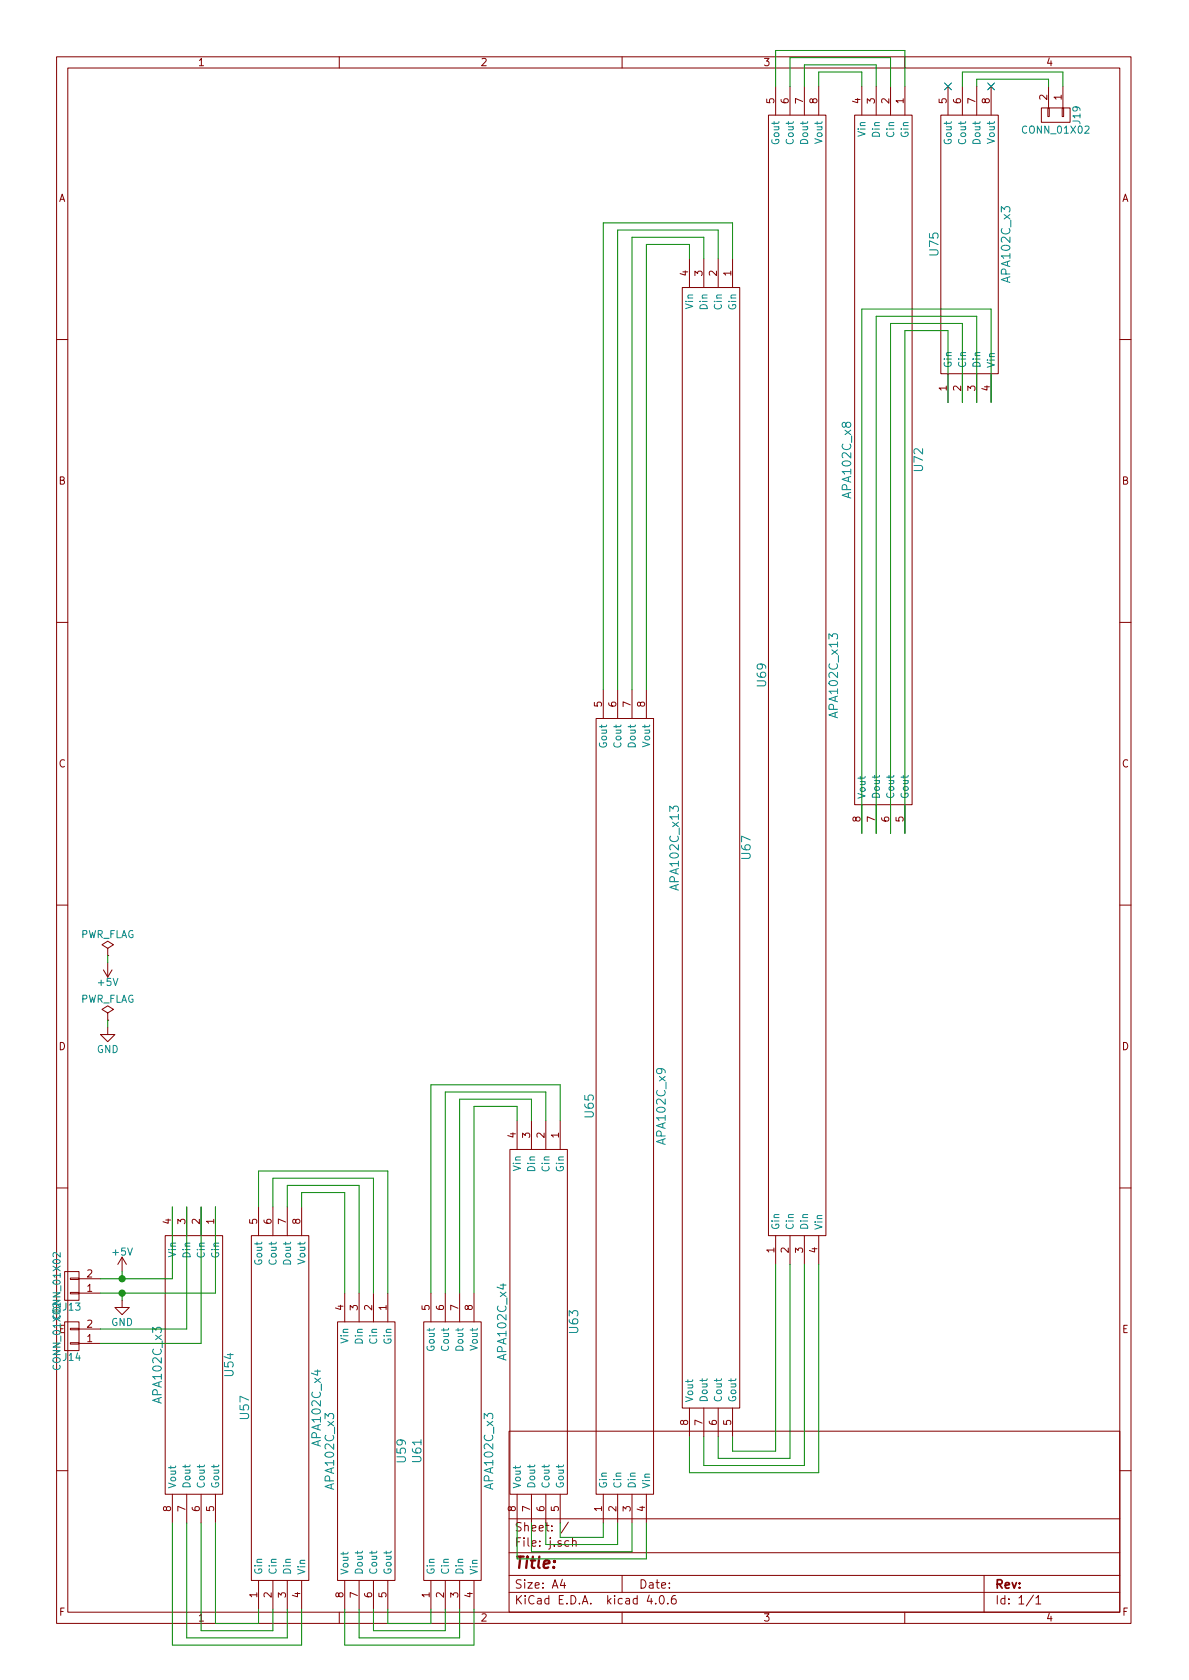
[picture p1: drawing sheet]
EESchema Schematic File Version 2
LIBS:apa102c
LIBS:conn
LIBS:power
LIBS:j-cache
EELAYER 25 0
EELAYER END
$Descr A4 8268 11693 portrait
encoding utf-8
Sheet 1 1
Title ""
Date ""
Rev ""
Comp ""
Comment1 ""
Comment2 ""
Comment3 ""
Comment4 ""
$EndDescr
$Comp
L APA102C_x3 U54
U 1 1
P 1350 9500
F 0 "U54" H 1350 9750 60  0000 C CNN
F 1 "APA102C_x3" H 1350 9250 60  0000 C CNN
F 2 "apa102c_72m:APA102C_72m_x3" H 1350 9500 60  0001 C CNN
F 3 "" H 1350 9500 60  0001 C CNN
	1    1350 9500
	0    1    1    0   
$EndComp
$Comp
L APA102C_x4 U57
U 1 1
P 1950 9800
F 0 "U57" H 1950 10050 60  0000 C CNN
F 1 "APA102C_x4" H 1950 9550 60  0000 C CNN
F 2 "apa102c_72m:APA102C_72m_x4" H 1950 9800 60  0001 C CNN
F 3 "" H 1950 9800 60  0001 C CNN
	1    1950 9800
	0    -1   -1   0   
$EndComp
$Comp
L APA102C_x3 U59
U 1 1
P 2550 10100
F 0 "U59" H 2550 10350 60  0000 C CNN
F 1 "APA102C_x3" H 2550 9850 60  0000 C CNN
F 2 "apa102c_72m:APA102C_72m_x3" H 2550 10100 60  0001 C CNN
F 3 "" H 2550 10100 60  0001 C CNN
	1    2550 10100
	0    1    1    0   
$EndComp
$Comp
L APA102C_x3 U61
U 1 1
P 3150 10100
F 0 "U61" H 3150 10350 60  0000 C CNN
F 1 "APA102C_x3" H 3150 9850 60  0000 C CNN
F 2 "apa102c_72m:APA102C_72m_x3" H 3150 10100 60  0001 C CNN
F 3 "" H 3150 10100 60  0001 C CNN
	1    3150 10100
	0    -1   -1   0   
$EndComp
$Comp
L APA102C_x4 U63
U 1 1
P 3750 9200
F 0 "U63" H 3750 9450 60  0000 C CNN
F 1 "APA102C_x4" H 3750 8950 60  0000 C CNN
F 2 "apa102c_72m:APA102C_72m_x4" H 3750 9200 60  0001 C CNN
F 3 "" H 3750 9200 60  0001 C CNN
	1    3750 9200
	0    1    1    0   
$EndComp
$Comp
L APA102C_x9 U65
U 1 1
P 4350 7700
F 0 "U65" H 4350 7950 60  0000 C CNN
F 1 "APA102C_x9" H 4350 7450 60  0000 C CNN
F 2 "apa102c_72m:APA102C_72m_x9" H 4350 7700 60  0001 C CNN
F 3 "" H 4350 7700 60  0001 C CNN
	1    4350 7700
	0    -1   -1   0   
$EndComp
$Comp
L APA102C_x13 U67
U 1 1
P 4950 5900
F 0 "U67" H 4950 6150 60  0000 C CNN
F 1 "APA102C_x13" H 4950 5650 60  0000 C CNN
F 2 "apa102c_72m:APA102C_72m_x13" H 4950 5900 60  0001 C CNN
F 3 "" H 4950 5900 60  0001 C CNN
	1    4950 5900
	0    1    1    0   
$EndComp
$Comp
L APA102C_x13 U69
U 1 1
P 5550 4700
F 0 "U69" H 5550 4950 60  0000 C CNN
F 1 "APA102C_x13" H 5550 4450 60  0000 C CNN
F 2 "apa102c_72m:APA102C_72m_x13" H 5550 4700 60  0001 C CNN
F 3 "" H 5550 4700 60  0001 C CNN
	1    5550 4700
	0    -1   -1   0   
$EndComp
$Comp
L APA102C_x8 U72
U 1 1
P 6150 3200
F 0 "U72" H 6150 3450 60  0000 C CNN
F 1 "APA102C_x8" H 6150 2950 60  0000 C CNN
F 2 "apa102c_72m:APA102C_72m_x8" H 6150 3200 60  0001 C CNN
F 3 "" H 6150 3200 60  0001 C CNN
	1    6150 3200
	0    1    1    0   
$EndComp
$Comp
L APA102C_x3 U75
U 1 1
P 6750 1700
F 0 "U75" H 6750 1950 60  0000 C CNN
F 1 "APA102C_x3" H 6750 1450 60  0000 C CNN
F 2 "apa102c_72m:APA102C_72m_x3" H 6750 1700 60  0001 C CNN
F 3 "" H 6750 1700 60  0001 C CNN
	1    6750 1700
	0    -1   -1   0   
$EndComp
$Comp
L GND #PWR02
U 1 1
P 750 7150
F 0 "#PWR02" H 750 6900 50  0001 C CNN
F 1 "GND" H 750 7000 50  0000 C CNN
F 2 "" H 750 7150 50  0001 C CNN
F 3 "" H 750 7150 50  0001 C CNN
	1    750  7150
	1    0    0    -1  
$EndComp
$Comp
L PWR_FLAG #FLG03
U 1 1
P 750 6650
F 0 "#FLG03" H 750 6725 50  0001 C CNN
F 1 "PWR_FLAG" H 750 6800 50  0000 C CNN
F 2 "" H 750 6650 50  0001 C CNN
F 3 "" H 750 6650 50  0001 C CNN
	1    750  6650
	1    0    0    -1  
$EndComp
$Comp
L +5V #PWR04
U 1 1
P 750 6700
F 0 "#PWR04" H 750 6550 50  0001 C CNN
F 1 "+5V" H 750 6840 50  0000 C CNN
F 2 "" H 750 6700 50  0001 C CNN
F 3 "" H 750 6700 50  0001 C CNN
	1    750  6700
	-1   0    0    1   
$EndComp
$Comp
L PWR_FLAG #FLG05
U 1 1
P 750 7100
F 0 "#FLG05" H 750 7175 50  0001 C CNN
F 1 "PWR_FLAG" H 750 7250 50  0000 C CNN
F 2 "" H 750 7100 50  0001 C CNN
F 3 "" H 750 7100 50  0001 C CNN
	1    750  7100
	1    0    0    -1  
$EndComp
$Comp
L CONN_01X02 J13
U 1 1
P 500 8950
F 0 "J13" H 500 9100 50  0000 C CNN
F 1 "CONN_01X02" V 600 8950 50  0000 C CNN
F 2 "connector:Power_Connector" H 500 8950 50  0001 C CNN
F 3 "" H 500 8950 50  0001 C CNN
	1    500  8950
	-1   0    0    1   
$EndComp
$Comp
L CONN_01X02 J14
U 1 1
P 500 9300
F 0 "J14" H 500 9450 50  0000 C CNN
F 1 "CONN_01X02" V 600 9300 50  0000 C CNN
F 2 "connector:Sign_Connector" H 500 9300 50  0001 C CNN
F 3 "" H 500 9300 50  0001 C CNN
	1    500  9300
	-1   0    0    1   
$EndComp
$Comp
L +5V #PWR017
U 1 1
P 850 8850
F 0 "#PWR017" H 850 8700 50  0001 C CNN
F 1 "+5V" H 850 8990 50  0000 C CNN
F 2 "" H 850 8850 50  0001 C CNN
F 3 "" H 850 8850 50  0001 C CNN
	1    850  8850
	1    0    0    -1  
$EndComp
$Comp
L GND #PWR018
U 1 1
P 850 9050
F 0 "#PWR018" H 850 8800 50  0001 C CNN
F 1 "GND" H 850 8900 50  0000 C CNN
F 2 "" H 850 9050 50  0001 C CNN
F 3 "" H 850 9050 50  0001 C CNN
	1    850  9050
	1    0    0    -1  
$EndComp
$Comp
L CONN_01X02 J19
U 1 1
P 7350 800
F 0 "J19" H 7350 950 50  0000 C CNN
F 1 "CONN_01X02" V 7450 800 50  0000 C CNN
F 2 "connector:Sign_Connector" H 7350 800 50  0001 C CNN
F 3 "" H 7350 800 50  0001 C CNN
	1    7350 800 
	0    1    1    0   
$EndComp
NoConn ~ 6600 600 
NoConn ~ 6900 600 
Wire Wire Line
	750  6700 750  6650
Wire Wire Line
	750  7100 750  7150
Wire Wire Line
	1500 10600 1500 11300
Wire Wire Line
	1500 11300 1800 11300
Wire Wire Line
	1800 11300 1800 11200
Wire Wire Line
	1400 10600 1400 11350
Wire Wire Line
	1400 11350 1900 11350
Wire Wire Line
	1900 11350 1900 11200
Wire Wire Line
	2000 11200 2000 11400
Wire Wire Line
	2000 11400 1300 11400
Wire Wire Line
	1300 11400 1300 10600
Wire Wire Line
	1200 10600 1200 11450
Wire Wire Line
	1200 11450 2100 11450
Wire Wire Line
	2100 11450 2100 11200
Wire Wire Line
	2100 8400 2100 8300
Wire Wire Line
	2100 8300 2400 8300
Wire Wire Line
	2400 8300 2400 9000
Wire Wire Line
	2000 8400 2000 8250
Wire Wire Line
	2000 8250 2500 8250
Wire Wire Line
	2500 8250 2500 9000
Wire Wire Line
	1900 8400 1900 8200
Wire Wire Line
	1900 8200 2600 8200
Wire Wire Line
	2600 8200 2600 9000
Wire Wire Line
	1800 8400 1800 8150
Wire Wire Line
	1800 8150 2700 8150
Wire Wire Line
	2700 8150 2700 9000
Wire Wire Line
	2700 11200 2700 11300
Wire Wire Line
	2700 11300 3000 11300
Wire Wire Line
	3000 11300 3000 11200
Wire Wire Line
	3100 11200 3100 11350
Wire Wire Line
	3100 11350 2600 11350
Wire Wire Line
	2600 11350 2600 11200
Wire Wire Line
	2500 11200 2500 11400
Wire Wire Line
	2500 11400 3200 11400
Wire Wire Line
	3200 11400 3200 11200
Wire Wire Line
	3300 11200 3300 11450
Wire Wire Line
	3300 11450 2400 11450
Wire Wire Line
	2400 11450 2400 11200
Wire Wire Line
	3300 9000 3300 7700
Wire Wire Line
	3300 7700 3600 7700
Wire Wire Line
	3600 7700 3600 7800
Wire Wire Line
	3700 7800 3700 7650
Wire Wire Line
	3700 7650 3200 7650
Wire Wire Line
	3200 7650 3200 9000
Wire Wire Line
	3100 9000 3100 7600
Wire Wire Line
	3100 7600 3800 7600
Wire Wire Line
	3800 7600 3800 7800
Wire Wire Line
	3900 7800 3900 7550
Wire Wire Line
	3900 7550 3000 7550
Wire Wire Line
	3000 7550 3000 9000
Wire Wire Line
	3900 10600 3900 10700
Wire Wire Line
	3900 10700 4200 10700
Wire Wire Line
	4200 10700 4200 10600
Wire Wire Line
	4300 10600 4300 10750
Wire Wire Line
	4300 10750 3800 10750
Wire Wire Line
	3800 10750 3800 10600
Wire Wire Line
	3700 10600 3700 10800
Wire Wire Line
	3700 10800 4400 10800
Wire Wire Line
	4400 10800 4400 10600
Wire Wire Line
	4500 10600 4500 10850
Wire Wire Line
	4500 10850 3600 10850
Wire Wire Line
	3600 10850 3600 10600
Wire Wire Line
	4500 4800 4500 1700
Wire Wire Line
	4500 1700 4800 1700
Wire Wire Line
	4800 1700 4800 1800
Wire Wire Line
	4900 1800 4900 1650
Wire Wire Line
	4900 1650 4400 1650
Wire Wire Line
	4400 1650 4400 4800
Wire Wire Line
	4300 4800 4300 1600
Wire Wire Line
	4300 1600 5000 1600
Wire Wire Line
	5000 1600 5000 1800
Wire Wire Line
	5100 1800 5100 1550
Wire Wire Line
	5100 1550 4200 1550
Wire Wire Line
	4200 1550 4200 4800
Wire Wire Line
	5100 10000 5100 10100
Wire Wire Line
	5100 10100 5400 10100
Wire Wire Line
	5400 10100 5400 8800
Wire Wire Line
	5500 8800 5500 10150
Wire Wire Line
	5500 10150 5000 10150
Wire Wire Line
	5000 10150 5000 10000
Wire Wire Line
	4900 10000 4900 10200
Wire Wire Line
	4900 10200 5600 10200
Wire Wire Line
	5600 10200 5600 8800
Wire Wire Line
	5700 8800 5700 10250
Wire Wire Line
	5700 10250 4800 10250
Wire Wire Line
	4800 10250 4800 10000
Wire Wire Line
	5700 600  5700 500 
Wire Wire Line
	5700 500  6000 500 
Wire Wire Line
	6000 500  6000 600 
Wire Wire Line
	6100 600  6100 450 
Wire Wire Line
	6100 450  5600 450 
Wire Wire Line
	5600 450  5600 600 
Wire Wire Line
	5500 600  5500 400 
Wire Wire Line
	5500 400  6200 400 
Wire Wire Line
	6200 400  6200 600 
Wire Wire Line
	6300 600  6300 350 
Wire Wire Line
	6300 350  5400 350 
Wire Wire Line
	5400 350  5400 600 
Wire Wire Line
	6300 5800 6300 2300
Wire Wire Line
	6300 2300 6600 2300
Wire Wire Line
	6600 2300 6600 2800
Wire Wire Line
	6700 2800 6700 2250
Wire Wire Line
	6700 2250 6200 2250
Wire Wire Line
	6200 2250 6200 5800
Wire Wire Line
	6100 5800 6100 2200
Wire Wire Line
	6100 2200 6800 2200
Wire Wire Line
	6800 2200 6800 2800
Wire Wire Line
	6900 2800 6900 2150
Wire Wire Line
	6900 2150 6000 2150
Wire Wire Line
	6000 2150 6000 5800
Wire Wire Line
	700  8900 1200 8900
Wire Wire Line
	700  9000 1500 9000
Wire Wire Line
	850  8850 850  8900
Connection ~ 850  8900
Wire Wire Line
	850  9050 850  9000
Connection ~ 850  9000
Wire Wire Line
	700  9250 1300 9250
Wire Wire Line
	700  9350 1400 9350
Wire Wire Line
	1200 8900 1200 8400
Wire Wire Line
	1500 9000 1500 8400
Wire Wire Line
	1400 9350 1400 8400
Wire Wire Line
	1300 9250 1300 8400
Wire Wire Line
	6800 600  6800 550 
Wire Wire Line
	6800 550  7300 550 
Wire Wire Line
	7300 550  7300 600 
Wire Wire Line
	7400 600  7400 500 
Wire Wire Line
	7400 500  6700 500 
Wire Wire Line
	6700 500  6700 600 
$EndSCHEMATC
